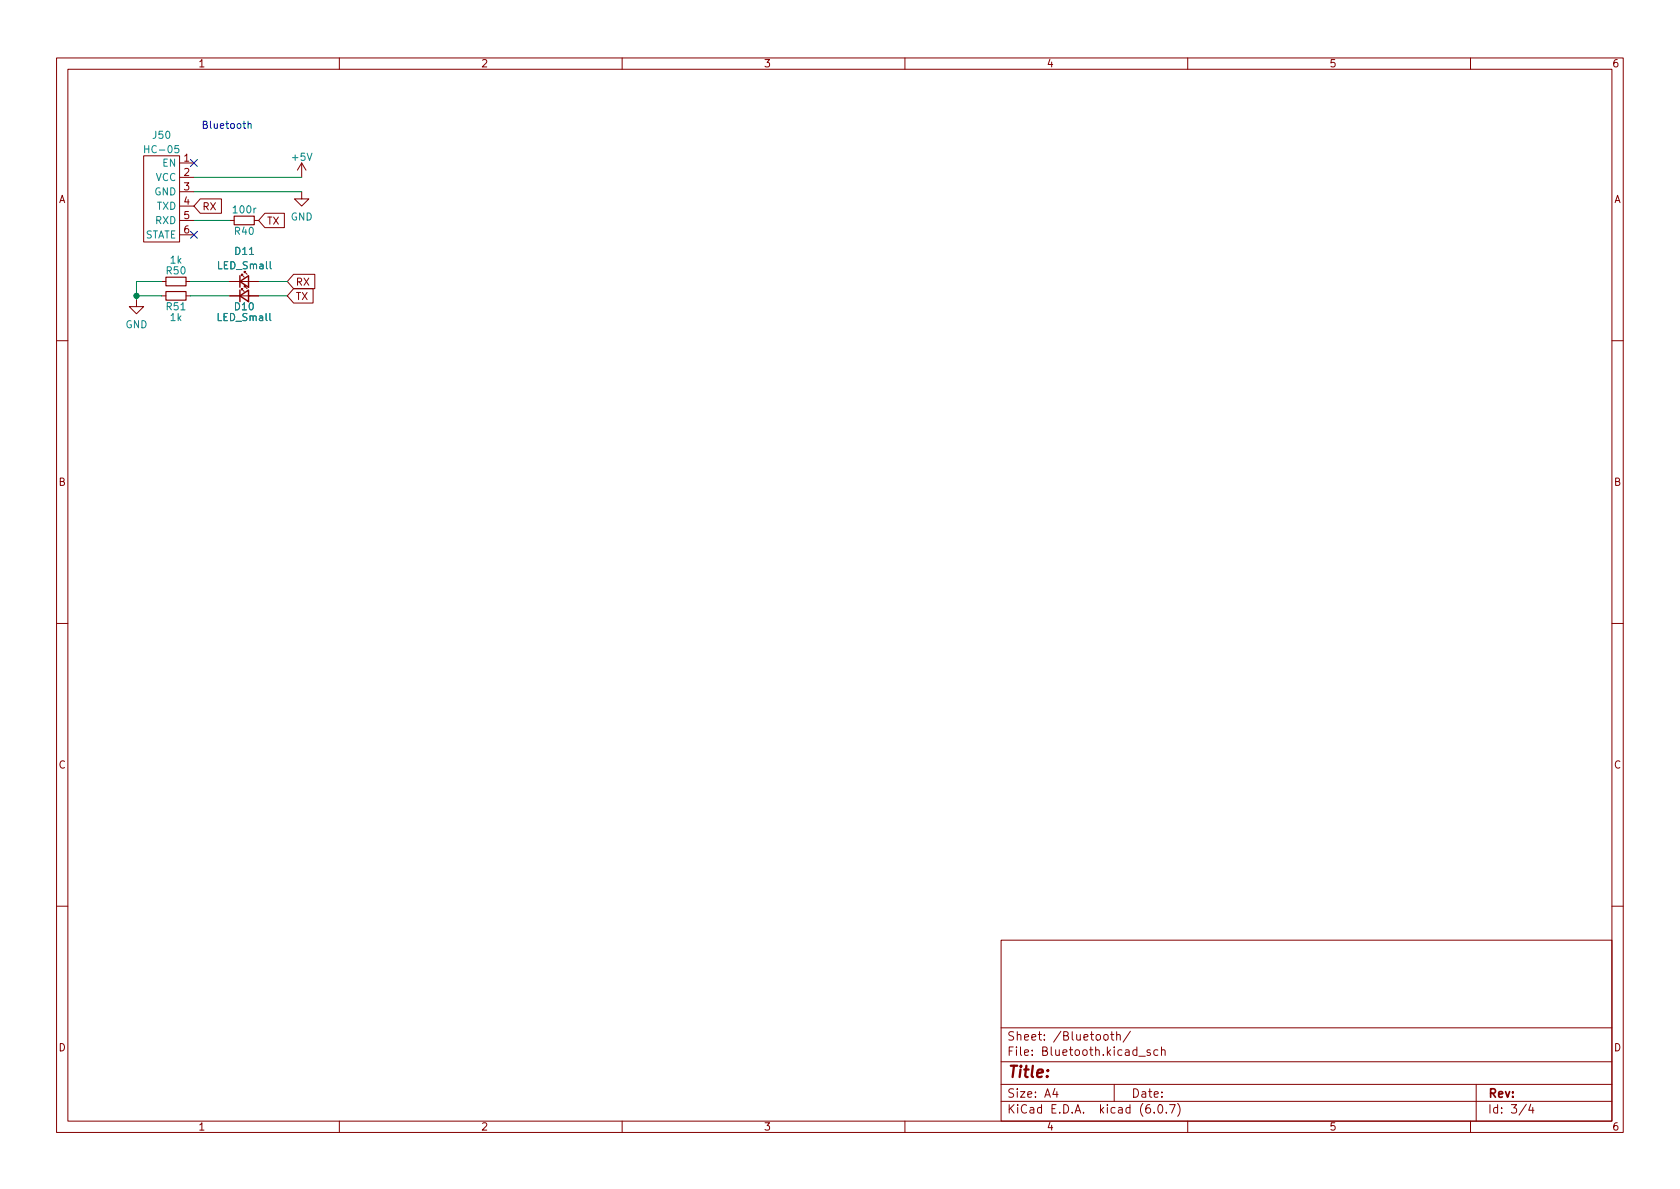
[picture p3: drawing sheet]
<svg xmlns="http://www.w3.org/2000/svg" width="297mm" height="210mm" viewBox="0 0 297 210" stroke-linecap="round" stroke-linejoin="round" font-family="sans-serif">
<g fill="none" stroke="#840000" stroke-width=".18">
<path d="M10 10.2h277v190.1h-277zM12 12.2h273v186.1h-273zM60 10.2v2M110 10.2v2M160 10.2v2M210 10.2v2M260 10.2v2M25.4 27.6h6.3v15.2h-6.3zM31.7 28.8h2.6M31.7 31.4h2.6M31.7 33.9h2.6M31.7 36.4h2.6"/>
<path d="M31.7 39h2.6M35.4 35.2h3.8v2.5h-3.8l-1.1-1.3zM40.6 39h.8M45 39h.7M46.8 37.7h3.5v2.6h-3.5l-1.1-1.3zM53.3 33.9v1.3h1.3l-1.3 1.2-1.2-1.2h1.2M53.3 28.8l-.7 1.3M53.3 28.8v2.6M53.3 28.8l.8 1.3M24.1 53v1.2h1.3l-1.3 1.3-1.2-1.3h1.2M28.6 49.8h.7M28.6 52.3h.7"/>
<path d="M31.7 41.5h2.6M32.9 49.8h.8M32.9 52.3h.8M40.6 49.8h5.1M40.6 52.3h5.1M42.7 48.8v-.3h.2h-.2l.5 .5M42.7 51.3v-.3h.2h-.2l.5 .6M43.2 48.3v-.3h.2h-.2l.5 .5M43.2 50.8v-.3h.2h-.2l.5 .5M51.9 48.5h3.8v2.5h-3.8l-1.1-1.2zM51.9 51h3.5v2.6h-3.5l-1.1-1.3zM10 60.2h2"/>
<path d="M285 60.2h2M10 110.2h2M285 110.2h2M10 160.2h2M177 166.3h108v32h-108zM285 160.2h2M60 198.3v2M110 198.3v2M160 198.3v2M177 194.8h108M177 191.8h108M177 187.8h108"/>
<path d="M177 181.8h108M186.5 192.5l-.4 1h1M186.9 193v1M195.2 183.1l.2-.2 .5 .2v.5l-.1 .3h-.4l-.2-.1zM196.4 182.9h.5M196.6 182.4v1.3l.3 .2M197 191.8v3M197.4 183.1l.2-.2 .4 .1 .1 .9M197.4 182.4v1.5M199.9 182.4l-1.3 1.9M201.4 186.8h1.1M203.4 185.7l-.4-.1-.2 .2 .1 .3 .5 .1v.4h-.6"/>
<path d="M204.1 196.7v.1M204.7 185.7l-.4-.1-.3 .3v.4l.1 .3h.6M204.9 195.4l.2-.1a.81 .81 0 0 1 .6 .7 .81 .81 0 0 1-.3 .8h-.2a.81 .81 0 0 1-.6-.6 .81 .81 0 0 1 .3-.8zM205.4 185.8l.2-.2 .3 .1 .1 .9M205.4 185.1v1.5M206.2 196.7v.1M206.8 195.3h1l-.7 1.5M208.2 195.1a1.72 1.72 0 0 1 0 2.3M210 198.3v2M260 198.3v2M261 191.8v6.5M269.9 195.3l-1.3 1.9"/>
<path d="M270.6 195.3l-.3 1h.9M271 195.8v1"/>
</g>
<path d="M41.4 38.2h3.6v1.5h-3.6zM29.3 49h3.6v1.5h-3.6zM29.3 51.6h3.6v1.5h-3.6z" fill="none" stroke="#840000" stroke-width=".2"/>
<path d="M42.4 49.8l1.5-1v2zM42.4 52.3l1.5-1v2zM42.4 48.8v2M42.4 51.3v2" fill="none" stroke="#840000" stroke-width=".25"/>
<path d="M43.9 22l.1-.1h.3l.1 .8M43.9 21.4v1.3" fill="none" stroke="#0000c2" stroke-width=".18"/>
<path d="M34.3 31.4h19M34.3 33.9h19M34.3 39h6.3M24.1 52.3h4.5M28.6 49.8h-4.5v3.2M33.7 52.3h6.9M33.7 49.8h6.9M45.7 52.3h5.1M45.7 49.8h5.1" fill="none" stroke="#008400" stroke-width=".18"/>
<path d="M33.7 28.2l1.2 1.2M34.9 28.2l-1.2 1.2M33.7 40.9l1.2 1.2M34.9 40.9l-1.2 1.2" fill="none" stroke="#000084" stroke-width=".18"/>
<circle cx="24.1" cy="52.3" r=".46" fill="#008400" stroke="#008400" stroke-width=".18"/>
<text font-size="2.8" fill="#840000" x="178" y="190.6">Title:</text>
<g font-size="2.1" fill="#840000">
<text x="178" y="184">Sheet: /Bluetooth/</text>
<text x="178" y="186.7">File: Bluetooth.kicad_sch</text>
<text x="178" y="196.9">KiCad E.D.A. kicad (6.0.7)</text>
<text x="178" y="194.1">Size: A4</text>
<text x="200" y="194.1">Date:</text>
<text x="263" y="194.1">Rev:</text>
<text x="263" y="196.9">Id: 3/4</text>
</g>
<g font-size="1.8" fill="#840000">
<text x="35" y="11.9">1</text>
<text x="85" y="11.9">2</text>
<text x="135" y="11.9">3</text>
<text x="185" y="11.9">4</text>
<text x="235" y="11.9">5</text>
<text x="285" y="11.9">6</text>
<text x="32.5" y="28.6">1</text>
<text x="10.3" y="35.9">A</text>
<text x="32.5" y="31.1">2</text>
<text x="32.5" y="33.6">3</text>
<text x="285.3" y="35.9">A</text>
<text x="32.5" y="36.2">4</text>
<text x="32.5" y="38.7">5</text>
<text x="32.5" y="41.3">6</text>
<text x="35.7" y="37.2">RX</text>
<text x="47.1" y="39.7">TX</text>
<text x="52.2" y="50.5">RX</text>
<text x="52.2" y="53">TX</text>
<text x="10.3" y="85.9">B</text>
<text x="285.3" y="85.9">B</text>
<text x="10.3" y="135.9">C</text>
<text x="285.3" y="135.9">C</text>
<text x="10.3" y="185.9">D</text>
<text x="285.3" y="185.9">D</text>
<text x="35" y="199.9">1</text>
<text x="85" y="199.9">2</text>
<text x="135" y="199.9">3</text>
<text x="185" y="199.9">4</text>
<text x="235" y="199.9">5</text>
<text x="285" y="199.9">6</text>
</g>
<text font-size="1.8" fill="#0000c2" x="35.6" y="22.8">Bluetooth</text>
<g font-size="1.8" fill="#008484">
<text x="26" y="27.1">HC-05</text>
<text x="27.1" y="24.5">J50</text>
<text x="28.8" y="29.5">EN</text>
<text x="51.7" y="28.4">+5V</text>
<text x="27.3" y="34.5">GND</text>
<text x="27.5" y="32">VCC</text>
<text x="27.5" y="39.6">RXD</text>
<text x="27.7" y="37.1">TXD</text>
<text x="41.4" y="37.7">100r</text>
<text x="41.6" y="41.5">R40</text>
<text x="51.4" y="39">GND</text>
<text x="25.4" y="42.2">STATE</text>
<text x="30.1" y="46.6">1k</text>
<text x="38.6" y="47.6">LED_Small</text>
<text x="41.6" y="45.1">D11</text>
<text x="29.5" y="48.5">R50</text>
<text x="22.2" y="58">GND</text>
<text x="29.5" y="54.9">R51</text>
<text x="30.1" y="56.8">1k</text>
<text x="38.6" y="56.8">LED_Small</text>
<text x="41.6" y="54.9">D10</text>
</g>
</svg>
